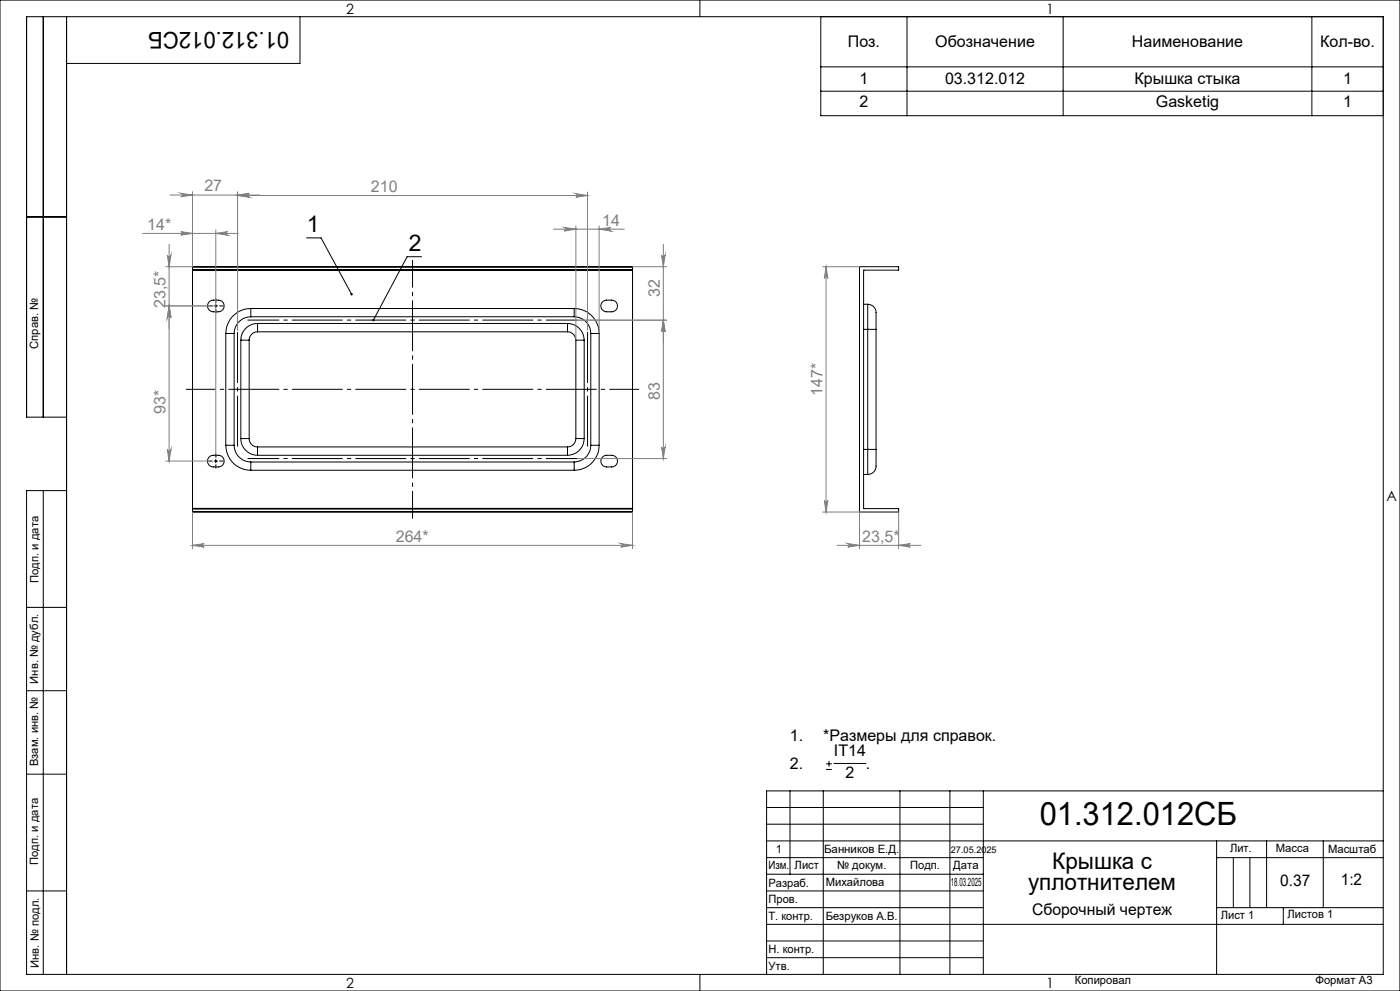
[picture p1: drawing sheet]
<svg xmlns="http://www.w3.org/2000/svg" width="420mm" height="297mm" viewBox="0 0 420 297" stroke-linecap="round" stroke-linejoin="round" font-family="sans-serif">
<g fill="none" stroke="#000" stroke-width=".3">
<path d="M0 0h420v297h-420zM13 5v120M20 5v287M90 5v14h-70M210 0v5M246.2 5v29.7h168.8M272.1 5v29.7M318.9 5v29.7M393.6 5v29.7M246.2 20h168.8M246.2 27.3h168.8M8 65h12"/>
<path d="M92 71.3h4.3l9.2 16.9M126.5 76.9h-4.4l-10.1 19.1M257.8 80h11.8l-.1 1h-10.4v71.4h10.4v1.1l-11.7-.1zM57.7 80h132.1M57.7 80.9v.1M57.7 81h.1M57.7 80.9h132.1M57.7 80v.9M57.7 81v71.4M57.7 81h132.1M62.6 90.7a3.4 3.4 0 0 1 4.3 0 1.75 1.75 0 0 1-1.4 2.7 2.71 2.71 0 0 1-2.9-.7 1.71 1.71 0 0 1 0-2zM64.2 91.7h1.1"/>
<path d="M64.7 91.2v1M67.7 99.9h2.5M67.7 99.9v33.6M70.2 99.9v33.6M75.2 94.9a5.1 5.1 0 0 0-5 5M75.2 92.5a7.5 7.5 0 0 0-7.5 7.4M75.2 92.5v2.4M75.2 94.9h97.1M75.2 92.5h97.1M77.3 96.9v2.5M77.3 96.9a5 5 0 0 0-5.1 5M77.3 99.4a2.53 2.53 0 0 0-2.5 2.5"/>
<path d="M77.3 96.9h93M77.3 99.4h93M170.3 96.9v2.5M170.3 96.9a5 5 0 0 1 5 5M170.3 99.4a2.53 2.53 0 0 1 2.5 2.5M172.3 94.9a5 5 0 0 1 4.9 5M172.3 92.5v2.4M172.3 92.5a7.5 7.5 0 0 1 7.4 7.4M177.2 99.9h2.5M177.2 99.9v33.6M179.7 99.9v33.6M180.6 90.7a3.4 3.4 0 0 1 4.3 0 1.75 1.75 0 0 1 .2 1.8 1.75 1.75 0 0 1-1.6 .9 2.68 2.68 0 0 1-2.9-.7 1.71 1.71 0 0 1 0-2z"/>
<path d="M189.8 80.9v.1M189.8 81h.1M189.8 80v.9M189.8 81v71.4M259.1 98.7h1.2M259.1 91.2h1.2M260.3 98.7h2.5M260.3 91.2v7.5M260.3 91.2a2.84 2.84 0 0 1 2.5 3.7v3.8M260.3 98.7v36M262.8 98.7v36M72.2 101.9h2.6"/>
<path d="M72.2 101.9v29.5M74.8 101.9v29.5M172.8 101.9h2.5M172.8 101.9v29.5M175.3 101.9v29.5M20 125h-12v-120h407v287h-407v-145h12M62.6 137.2a3.4 3.4 0 0 1 4.3 0 1.75 1.75 0 0 1-1.4 2.7 2.71 2.71 0 0 1-2.9-.7 1.71 1.71 0 0 1 0-2zM64.2 138.2h1.1M64.7 137.7v1M67.7 133.5h2.5M67.7 133.5a7.5 7.5 0 0 0 7.5 7.4M70.2 133.5a5 5 0 0 0 5 5"/>
<path d="M72.2 131.4h2.6M72.2 131.4a5 5 0 0 0 5.1 5.1M74.8 131.4a2.53 2.53 0 0 0 2.5 2.5M75.2 138.5v2.4M75.2 138.5h97.1M77.3 133.9v2.6M77.3 133.9h93M77.3 136.5h93M170.3 133.9v2.6M172.3 138.5v2.4M172.8 131.4a2.53 2.53 0 0 1-2.5 2.5M172.8 131.4h2.5"/>
<path d="M175.3 131.4a5.1 5.1 0 0 1-5 5.1M177.2 133.5a5 5 0 0 1-4.9 5M177.2 133.5h2.5M179.7 133.5a7.5 7.5 0 0 1-7.4 7.4M180.6 137.2a3.4 3.4 0 0 1 4.3 0 1.75 1.75 0 0 1 .2 1.8 1.75 1.75 0 0 1-1.6 .9 2.68 2.68 0 0 1-2.9-.7 1.71 1.71 0 0 1 0-2zM259.1 134.7h1.2M260.3 134.7v7.5M260.3 134.7h2.5M262.8 134.7v3.2a4.3 4.3 0 0 1-1.1 3.9l-1.4 .4M13 147v145M57.7 153.3h132.1M57.7 152.4v.1"/>
<path d="M57.7 152.4h.1M57.7 152.5v.8M57.7 152.5h132.1M57.7 152.4h132.1M75.2 140.9h97.1M189.8 152.4v.1M189.8 152.4h.1M189.8 152.5v.8M259.1 142.2h1.2M8 182h12M8 207h12M8 232h12"/>
<path d="M237 237v25M247 237v55M247.8 230.6h1.8M247.8 228.9h1.8M248.7 228v1.8M250.2 228.8h9.6M270 237v55M285 237v55M295 237v55M415 237h-185v55M230 242h65M230 247h65"/>
<path d="M230 252h185M230 257h65M365 252v40M365 257h50M370 257v15M375 257v15M380 252v20M397 252v20M8 267h12M230 267h65M230 272h65M230 277h185"/>
<path d="M230 262h65M365 272h50M385 272v5M210 292v5M230 282h65M230 287h65"/>
</g>
<g fill="none" stroke="#808080" stroke-width=".3">
<path d="M51 58.5h27M54.3 57.9l3.4 .6-3.4 .5a.53 .53 0 0 0 .5-.5 .53 .53 0 0 0-.5-.6zM57.7 57.5v22.4h-8M71.3 58.5l3.5-.6a.53 .53 0 0 0-.5 .6 .53 .53 0 0 0 .5 .5zM71.3 58.6l3.5-.6a.55 .55 0 0 0-.5 .6 .55 .55 0 0 0 .5 .5zM71.3 57.5v41.5M71.3 58.6h104.9M172.8 58l3.4 .6-3.4 .5a.55 .55 0 0 0 .5-.5 .55 .55 0 0 0-.5-.6zM176.2 57.6v41.4M42.8 70h28.7M50.2 76.4a.55 .55 0 0 0 .5 .5 .55 .55 0 0 0 .6-.5l-.6 3.5zM50.7 73.2v65"/>
<path d="M54.3 69.4l3.4 .6-3.4 .5a.53 .53 0 0 0 .5-.5 .53 .53 0 0 0-.5-.6zM64.7 70l3.6-.6a.53 .53 0 0 0-.6 .6 .53 .53 0 0 0 .6 .5zM64.7 68.9v67M166 68.7h21.3M169.3 68.2l3.5 .5-3.5 .5a.55 .55 0 0 0 .5-.5 .55 .55 0 0 0-.5-.5zM172.8 67.7v34.2M179.7 68.7l3.5-.5a.55 .55 0 0 0-.5 .5 .55 .55 0 0 0 .5 .5zM179.7 67.7v32.2M189.8 79.9h10.2M198.5 76.4a.53 .53 0 0 0 .5 .5 .53 .53 0 0 0 .5-.5l-.5 3.5zM199 73.2v64.2M246.8 79.9h11.1"/>
<path d="M247.8 79.9l.6 3.6a.53 .53 0 0 0-.6-.6 .53 .53 0 0 0-.5 .6zM247.8 79.9v73.6M49.7 91.7h14.3M50.7 91.7l.6 3.5a.55 .55 0 0 0-.6-.5 .55 .55 0 0 0-.5 .5zM173.2 96h26.8M199 96l.5 3.4a.53 .53 0 0 0-.5-.5 .53 .53 0 0 0-.5 .5zM49.7 138.2h12.8M50.2 134.7a.55 .55 0 0 0 .5 .5 .55 .55 0 0 0 .6-.5l-.6 3.5zM173.2 137.4h26.8M198.5 133.9a.53 .53 0 0 0 .5 .6 .53 .53 0 0 0 .5-.6l-.5 3.5zM57.7 153.5v11M189.8 153.5v11"/>
<path d="M246.8 153.5h11.1M247.3 150a.53 .53 0 0 0 .5 .5 .53 .53 0 0 0 .6-.5l-.6 3.5zM257.8 153.3v11.2M269.6 153.3v11.2M57.7 163.4l3.5-.5a.53 .53 0 0 0-.5 .5 .53 .53 0 0 0 .5 .6zM57.7 163.4h132.1M186.2 162.9l3.6 .5-3.6 .6a.53 .53 0 0 0 .6-.6 .53 .53 0 0 0-.6-.5zM251.1 163.4h25.2M254.3 162.9l3.5 .5-3.5 .6a.53 .53 0 0 0 .6-.6 .53 .53 0 0 0-.6-.5zM269.6 163.4l3.5-.5a.53 .53 0 0 0-.5 .5 .53 .53 0 0 0 .5 .6z"/>
</g>
<path d="M74.3 95.9h99M74.3 137.4h99" fill="none" stroke="#000" stroke-width=".3" stroke-dasharray="15.2 1.3 1.3 1.3" stroke-dashoffset="5.7" stroke-linecap="butt"/>
<path d="M71.3 98.9v35.5M176.3 134.4v-35.5" fill="none" stroke="#000" stroke-width=".3" stroke-dasharray="15.2 1.3 1.3 1.3" stroke-dashoffset="-.6" stroke-linecap="butt"/>
<path d="M123.8 77.9v77.5" fill="none" stroke="#000" stroke-width=".3" stroke-dasharray="15.2 1.3 1.3 1.3" stroke-dashoffset="7" stroke-linecap="butt"/>
<path d="M191.8 116.7h-136" fill="none" stroke="#000" stroke-width=".3" stroke-dasharray="15.2 1.3 1.3 1.3" stroke-dashoffset="6.3" stroke-linecap="butt"/>
<path d="M63.8 91.7h-1.3M64.8 92.7v1.2M64.8 90.7v-1.3M65.8 91.7h1.2M63.8 138.2h-1.3M64.8 137.2v-1.3M64.8 139.2v1.2M65.8 138.2h1.2" fill="none" stroke="#000" stroke-width=".3" stroke-dasharray="15.2 1.3 1.3 1.3" stroke-linecap="butt"/>
<path d="M105.2 87.9v.5l.5 .1-.2-.3 .2 .3 .1-.5zM111.8 95.7l-.1 .3 .2 .3 .1-.3-.1 .3a.35 .35 0 0 0 .5-.4 .35 .35 0 0 0-.6-.2z" fill="#000"/>
<g fill="#808080">
<path d="M71.3 58.5l3.5-.6a.53 .53 0 0 0-.5 .6 .53 .53 0 0 0 .5 .5zM54.3 57.9l3.4 .6-3.4 .5a.53 .53 0 0 0 .5-.5 .53 .53 0 0 0-.5-.6zM64.7 70l3.6-.6a.53 .53 0 0 0-.6 .6 .53 .53 0 0 0 .6 .5zM54.3 69.4l3.4 .6-3.4 .5a.53 .53 0 0 0 .5-.5 .53 .53 0 0 0-.5-.6z"/>
<path d="M172.8 58l3.4 .6-3.4 .5a.55 .55 0 0 0 .5-.5 .55 .55 0 0 0-.5-.6zM71.3 58.6l3.5-.6a.55 .55 0 0 0-.5 .6 .55 .55 0 0 0 .5 .5z"/>
<path d="M254.3 162.9l3.5 .5-3.5 .6a.53 .53 0 0 0 .6-.6 .53 .53 0 0 0-.6-.5zM269.6 163.4l3.5-.5a.53 .53 0 0 0-.5 .5 .53 .53 0 0 0 .5 .6z"/>
<path d="M199 96l.5 3.4a.53 .53 0 0 0-.5-.5 .53 .53 0 0 0-.5 .5zM198.5 76.4a.53 .53 0 0 0 .5 .5 .53 .53 0 0 0 .5-.5l-.5 3.5zM50.7 91.7l.6 3.5a.55 .55 0 0 0-.6-.5 .55 .55 0 0 0-.5 .5zM50.2 76.4a.55 .55 0 0 0 .5 .5 .55 .55 0 0 0 .6-.5l-.6 3.5z"/>
<path d="M199 96l.5 3.4a.53 .53 0 0 0-.5-.5 .53 .53 0 0 0-.5 .5zM198.5 133.9a.53 .53 0 0 0 .5 .6 .53 .53 0 0 0 .5-.6l-.5 3.5zM50.7 91.7l.6 3.5a.55 .55 0 0 0-.6-.5 .55 .55 0 0 0-.5 .5zM50.2 134.7a.55 .55 0 0 0 .5 .5 .55 .55 0 0 0 .6-.5l-.6 3.5z"/>
<path d="M247.8 79.9l.6 3.6a.53 .53 0 0 0-.6-.6 .53 .53 0 0 0-.5 .6zM247.3 150a.53 .53 0 0 0 .5 .5 .53 .53 0 0 0 .6-.5l-.6 3.5z"/>
<path d="M57.7 163.4l3.5-.5a.53 .53 0 0 0-.5 .5 .53 .53 0 0 0 .5 .6zM186.2 162.9l3.6 .5-3.6 .6a.53 .53 0 0 0 .6-.6 .53 .53 0 0 0-.6-.5zM169.3 68.2l3.5 .5-3.5 .5a.55 .55 0 0 0 .5-.5 .55 .55 0 0 0-.5-.5zM179.7 68.7l3.5-.5a.55 .55 0 0 0-.5 .5 .55 .55 0 0 0 .5 .5z"/>
</g>
<text font-size="9.6" x="311.9" y="247.3">01.312.012СБ</text>
<g font-size="6.9">
<text x="86.8" y="9.5" transform="rotate(-180 86.8 9.5)">01.312.012СБ</text>
<text x="92" y="69.7">1</text>
<text x="122.7" y="75.4">2</text>
<text x="315.7" y="260.4">Крышка с</text>
<text x="308.4" y="266.8">уплотнителем</text>
</g>
<g font-size="4.8">
<text x="254.3" y="14.1">Поз.</text>
<text x="280.6" y="14.1">Обозначение</text>
<text x="339.6" y="14.1">Наименование</text>
<text x="396.1" y="14.1">Кол-во.</text>
<text x="257.8" y="25.3">1</text>
<text x="283.5" y="25.3">03.312.012</text>
<text x="340.4" y="25.3">Крышка стыка</text>
<text x="402.9" y="25.3">1</text>
<text x="257.8" y="32.2">2</text>
<text x="346.8" y="32.2">Gasketig</text>
<text x="402.9" y="32.2">1</text>
<text x="237" y="222.2">1.</text>
<text x="247" y="222.2">*Размеры для справок.</text>
<text x="250.2" y="226.7">IT14</text>
<text x="237" y="230.5">2.</text>
<text x="253.6" y="233.3">2</text>
<text x="259.8" y="230.5">.</text>
<text x="384" y="265.6">0.37</text>
<text x="402.3" y="265.3">1:2</text>
<text x="309.6" y="274.1">Сборочный чертеж</text>
</g>
<g font-size="4.8" fill="#808080">
<text x="61.3" y="57.4">27</text>
<text x="111.3" y="57.5">210</text>
<text x="44.2" y="68.9">14*</text>
<text x="180.6" y="67.6">14</text>
<text x="197.9" y="89" transform="rotate(-90 197.9 89)">32</text>
<text x="49.7" y="92.4" transform="rotate(-90 49.7 92.4)">23,5*</text>
<text x="197.9" y="119.9" transform="rotate(-90 197.9 119.9)">83</text>
<text x="246.8" y="118.7" transform="rotate(-90 246.8 118.7)">147*</text>
<text x="49.7" y="124" transform="rotate(-90 49.7 124)">93*</text>
<text x="118.7" y="162.4">264*</text>
<text x="258.7" y="162.4">23,5*</text>
</g>
<g font-size="4.2">
<text x="103.8" y="4.2">2</text>
<text x="313.8" y="4.2">1</text>
<text x="415.9" y="150.2">A</text>
<text x="103.8" y="296.2">2</text>
<text x="313.8" y="296.2">1</text>
</g>
<g font-size="3.4">
<text x="11.5" y="104.5" transform="rotate(-90 11.5 104.5)">Справ. №</text>
<text x="11.6" y="174.7" transform="rotate(-90 11.6 174.7)">Подп. и дата</text>
<text x="11.4" y="204.9" transform="rotate(-90 11.4 204.9)">Инв. № дубл.</text>
<text x="11.4" y="229.6" transform="rotate(-90 11.4 229.6)">Взам. инв. №</text>
<text x="232.7" y="255.6">1</text>
<text x="247.2" y="255.6">Банников Е.Д.</text>
<text x="369" y="255.5">Лит.</text>
<text x="382.8" y="255.5">Масса</text>
<text x="398.4" y="255.6">Масштаб</text>
<text x="11.4" y="259.2" transform="rotate(-90 11.4 259.2)">Подп. и дата</text>
<text x="230.5" y="260.5">Изм.</text>
<text x="238.4" y="260.4">Лист</text>
<text x="251.1" y="260.4">№ докум.</text>
<text x="273" y="260.4">Подп.</text>
<text x="286" y="260.4">Дата</text>
<text x="230.5" y="265.7">Разраб.</text>
<text x="247.7" y="265.6">Михайлова</text>
<text x="285.3" y="265.6">18.03.2025</text>
<text x="230.5" y="275.8">Т. контр.</text>
<text x="230.6" y="270.8">Пров.</text>
<text x="247.7" y="275.6">Безруков А.В.</text>
<text x="366.2" y="275.3">Лист 1</text>
<text x="386.3" y="275.2">Листов 1</text>
<text x="230.6" y="285.7">Н. контр.</text>
<text x="11.6" y="290" transform="rotate(-90 11.6 290)">Инв. № подл.</text>
<text x="230.6" y="290.8">Утв.</text>
<text x="322.5" y="295">Копировал</text>
<text x="394.6" y="295">Формат А3</text>
</g>
<text font-size="2.7" x="285.3" y="255.6">27.05.2025</text>
</svg>
